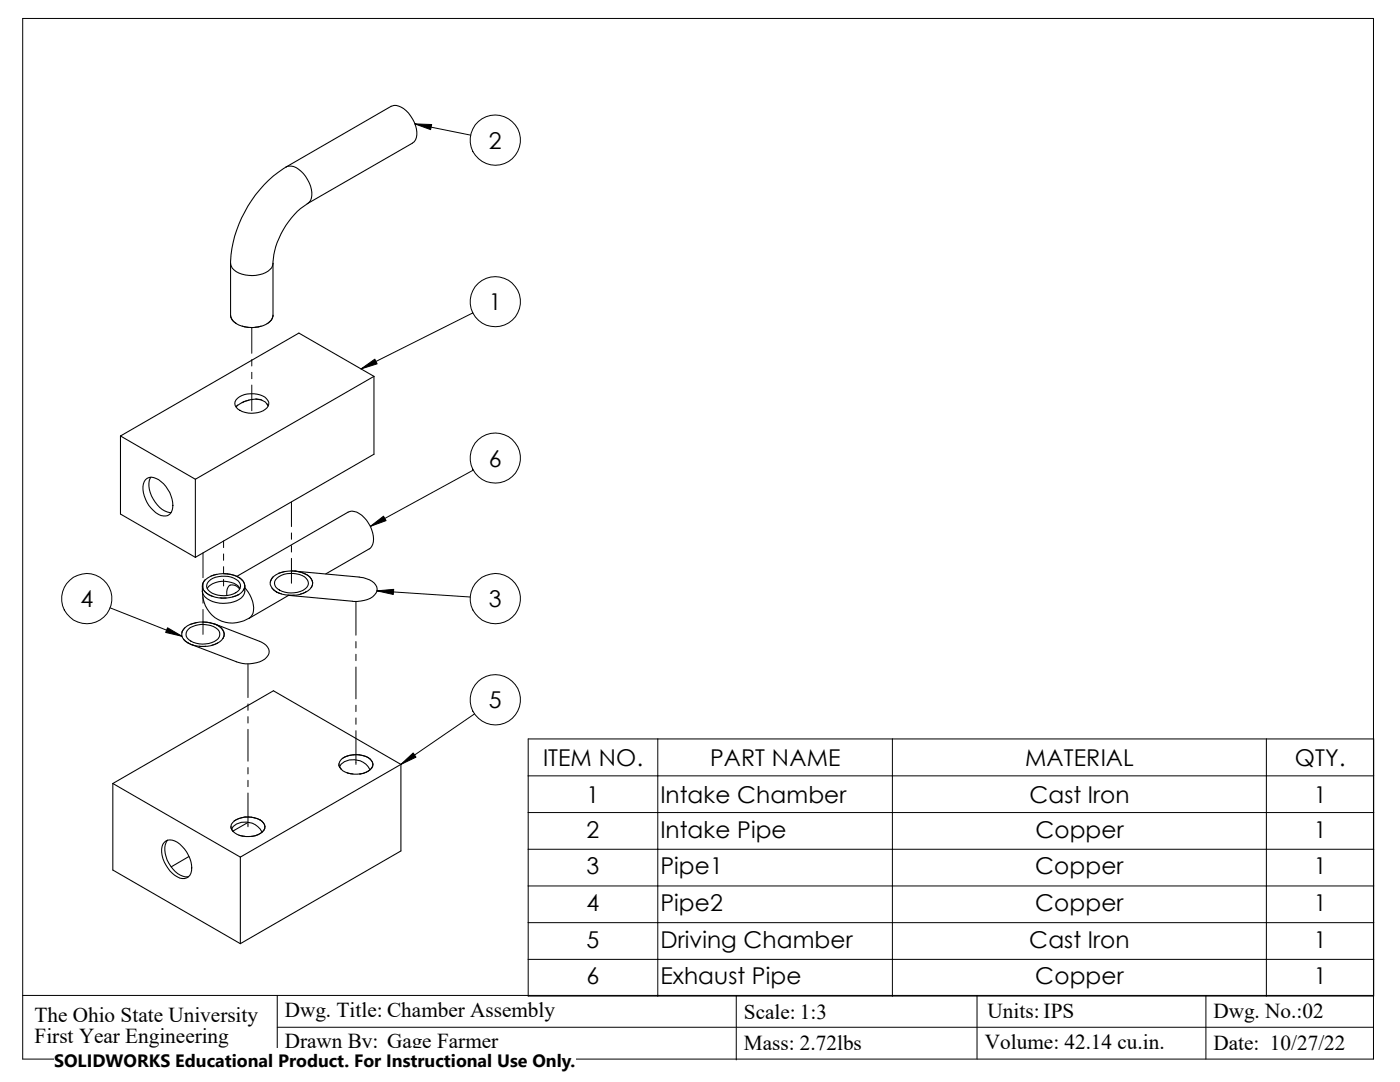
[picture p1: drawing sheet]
<svg xmlns="http://www.w3.org/2000/svg" width="279mm" height="216mm" viewBox="0 0 279 216" stroke-linecap="round" stroke-linejoin="round" font-family="sans-serif">
<g fill="none" stroke="#000" stroke-width=".2">
<path d="M4.5 3.7h269.6v207.6h-269.6zM82.8 24.7l11.1 2.3M46 62.9a2.15 2.15 0 0 0 1.2 1.7M48.3 65.1l1.3 .2M49.7 79.8l-1.4 .5M50.2 65.4v5.1M50.2 71.8v1.2M50.2 74.3v1.3M50.2 76.8v5.2M51 79.6l1.2 .2M52.1 65.1l-1.2 .2M54.5 62.9v.2a1.99 1.99 0 0 1-1.2 1.5"/>
<path d="M94.4 62.4l-22.3 11.2M47.5 80.8l-.4 .4M53.3 80.6l.2 .4M94.4 93.8l-20.5 11.2M40.5 110.3v5M40.5 116.5v1.3M40.5 119.1v1.3M40.7 117.9l.1 .1a3.1 3.1 0 0 0 1.8 1M41 115.6l-.6 1.1M43.3 114.6l-1.2 .3M43.9 119.3h1.3M44.5 114.5a5.1 5.1 0 0 1 4.1 1.5 1.51 1.51 0 0 1 0 1.8"/>
<path d="M44.6 107.9v1.4M44.6 110.5v1.3M44.6 113.1v1.2M44.6 115.6v1.3M47.6 118.6l-1.2 .5M54.3 117.3a3.2 3.2 0 0 0 1.9 1.2M54.5 115.1l-.6 1.1M56.8 114l-1.2 .4M57.4 118.7h1.3M58.1 113.9a5.1 5.1 0 0 1 4 1.6 1.34 1.34 0 0 1 0 1.7M58.2 100.2v4.9M58.2 106.3v1.3"/>
<path d="M58.2 108.9v1.3M58.2 111.4v5M61.1 118l-1.2 .5M75.2 117.9l18.7 1.2M22 121.3l14.3 5.7M36.6 127.5l.1 .1a3.9 3.9 0 0 0 1.8 1.1M36.9 125.3l-.6 1M39.2 124.2l-1.3 .4M39.8 128.9h1.3M40.4 124.1a5.1 5.1 0 0 1 4 1.6 1.34 1.34 0 0 1 0 1.7M40.5 121.6v5M43.5 128.3l-1.2 .4"/>
<path d="M49.5 132.5v6.7M71 120v6.7M71 128v1.3M71 130.6v1.2M71 133.1v6.3M49.5 140.5v1.2M49.5 143v1.3M49.5 145.5v6.4M49.5 153.2v1.2M49.5 155.7v1.3M49.5 158.2v6.8M67.6 152.4v.4l.6 .7"/>
<path d="M68.3 151.3h.1M68.3 151.3a5.1 5.1 0 0 1 5.5 .1 1.37 1.37 0 0 1-.3 2.4l-1 .5-.8 .1M69.2 154.2l1.2 .2M71 140.7v1.3M71 143.3v1.2M71 145.8v6.7M94.7 142.5l-14.7 10M105.4 147.4h168.8v51.4h-168.8zM105.4 154.8h168.8M131.3 147.4v51.4M178.1 147.4v51.4M252.7 147.4v51.4"/>
<path d="M46.1 164.8a1.27 1.27 0 0 0 .5 1.1M46.7 163.8a5 5 0 0 1 5.6 .1 1.37 1.37 0 0 1-.3 2.4l-1 .5-.8 .1M47.7 166.6l1.2 .3M105.4 162.1h168.8M105.4 169.5h168.8M105.4 176.8h168.8M4.5 198.6h269.6M55.3 198.6v12.7M105.4 184.1h168.8M105.4 191.4h168.8M146.9 198.6v6.4M195 198.6v12.7"/>
<path d="M240.7 198.6v12.7M55.3 205h218.8M146.9 205.1v6.4"/>
<circle cx="98.8" cy="28" r="5"/>
<circle cx="98.8" cy="60.2" r="5"/>
<circle cx="98.8" cy="91.4" r="5"/>
<circle cx="17.3" cy="119.5" r="5"/>
<circle cx="98.9" cy="119.5" r="5"/>
<circle cx="98.8" cy="139.6" r="5"/>
</g>
<g fill="none" stroke="#000" stroke-width=".21">
<path d="M57.1 33.3l21-12.1a3.1 3.1 0 0 1 3.4 1.4 5.6 5.6 0 0 1 1.4 5.3l-.6 .7-21 12M57.1 33.3a24 24 0 0 0-11.1 19.2M57.1 33.3l.2-.1a2.78 2.78 0 0 1 2.8 1 5.7 5.7 0 0 1 1.9 5.8l-.7 .6M46 52.5v10.4a3 3 0 0 0 2.9 2.3 5.7 5.7 0 0 0 5.3-1.4l.3-.9v-10.4M46 52.5a3 3 0 0 0 2.9 2.4 5.8 5.8 0 0 0 5.3-1.5l.3-.9M61.3 40.6a15.8 15.8 0 0 0-6.8 11.9M47.4 79.5a4.8 4.8 0 0 1 5.8 .1 1.27 1.27 0 0 1-.2 2.1 4.8 4.8 0 0 1-5.8-.4 1.2 1.2 0 0 1 .2-1.8zM74.6 75.1l-35.6 20.5M74.6 75.1v15.5l-35.6 20.6M74.6 75.1l-15-8.6-35.6 20.5M24 87l15 8.6M24 87v15.6l15 8.6"/>
<path d="M29 95.7a1.93 1.93 0 0 1 2.7 0 6.1 6.1 0 0 1 2.6 6.2 1.68 1.68 0 0 1-2.6 .8 6.3 6.3 0 0 1-3.1-6.1zM30.1 95.2a4.5 4.5 0 0 0 .8 5 4.2 4.2 0 0 0 3.3 2.1M39 95.6v15.6M53.5 81a2.33 2.33 0 0 0-2.4-1.4 6 6 0 0 0-4 1.6M40.4 117.9a6 6 0 0 0 3 5.6 6 6 0 0 0 6.3-.1M40.4 116.9v1M41 115.7a5.9 5.9 0 0 1 7.5 .3 1.99 1.99 0 0 1-1.4 2.9 6.2 6.2 0 0 1-6.2-.8 1.55 1.55 0 0 1 .1-2.4zM41.4 117.4a4.5 4.5 0 0 1 6.4-.1l.1 .1M41.7 116a4.7 4.7 0 0 1 6.1 .2 1.41 1.41 0 0 1-.8 2.1 5 5 0 0 1-5.4-.5 1.22 1.22 0 0 1 .1-1.8zM47.8 117.5a1.32 1.32 0 0 0-1.5-.8 1.32 1.32 0 0 0-1 1.3v.8M48.9 116.9a2.6 2.6 0 0 1-2.3 3.2 5.8 5.8 0 0 1-5.9-1.3l-.3-.9M48.9 117.3a5.3 5.3 0 0 1 1.4 5.5l-.6 .6"/>
<path d="M54.6 115a6.2 6.2 0 0 1 7.2 .1 1.78 1.78 0 0 1-.8 3.1 6.4 6.4 0 0 1-6.3-.4 1.65 1.65 0 0 1-.1-2.8zM55.3 115.4a4.8 4.8 0 0 1 5.8 0 1.27 1.27 0 0 1-.2 2.1 4.8 4.8 0 0 1-5.9-.4 1.27 1.27 0 0 1 .3-1.7zM57.6 118.8l-7.9 4.6M58.8 114l12.9 1.1a4.1 4.1 0 0 1 3.5 2 2.15 2.15 0 0 1-1.9 2.5l-1.3 .3-1.4 .1-13.1-1.2M65 114.5l8.7-5a2.68 2.68 0 0 0 .7-3.2 5.8 5.8 0 0 0-3.7-4.2l-.5-.1-.7 .2-22.3 12.8M37 125.2a6.2 6.2 0 0 1 7.2 .1 1.78 1.78 0 0 1-.9 3.1 6.1 6.1 0 0 1-6.6-.8 1.62 1.62 0 0 1 .3-2.4zM37.6 125.6a4.8 4.8 0 0 1 5.9 0 1.47 1.47 0 0 1-.7 2.4 4.8 4.8 0 0 1-5.4-.7 1.31 1.31 0 0 1 .2-1.7zM38.2 128.6l9 3.4M42.8 124.5l9 3.5a2.11 2.11 0 0 1 1.7 2.8 4.9 4.9 0 0 1-4.5 1.7l-1.9-.5M22.5 156.3l25.5 14.7M22.5 156.3v17.3l25.5 14.7M67.8 153a2.78 2.78 0 0 1 3-1.4 3.4 3.4 0 0 1 3 2"/>
<path d="M68.3 151.3a5.1 5.1 0 0 1 5.5 .1 1.37 1.37 0 0 1-.3 2.4 4.9 4.9 0 0 1-5.4-.3 1.31 1.31 0 0 1 .2-2.2zM80 152.5l-25.4-14.7-32.1 18.5M80 152.5l-32 18.5M80 152.5v17.3l-32 18.5M32.8 168.1a1.98 1.98 0 0 1 2.6 0 6.3 6.3 0 0 1 2.7 6.1 1.73 1.73 0 0 1-2.7 .8 6.3 6.3 0 0 1-3.1-6.1zM33.4 167.6a3.8 3.8 0 0 0 0 4 5 5 0 0 0 4 3.4l.2-.1M37.7 170.9l-3.5 2.1M46.2 165.5a2.78 2.78 0 0 1 3-1.5 3.6 3.6 0 0 1 3.1 2M46.8 163.8a5.1 5.1 0 0 1 5.5 .1 1.37 1.37 0 0 1-.3 2.4 4.9 4.9 0 0 1-5.5-.4 1.31 1.31 0 0 1 .3-2.1zM48 171v17.3M49.5 164.1l-3.1 1.8"/>
</g>
<path d="M82.8 24.7l3.3 .1-.2 1.1zM72.1 73.6l2.7-1.9 .5 .9zM73.9 105l2.6-2 .5 .9zM75.2 117.9l3.4-.3-.1 1zM33.4 125.3l2.9 1.7-3.2-.8zM80 152.5l2.5-2.3 .5 .9z" fill="#000" stroke="#000" stroke-width=".2"/>
<path d="M10.8 209.2h104.1v6.7h-104.1z" fill="#fff"/>
<g font-size="4.6">
<text x="97.6" y="29.7">2</text>
<text x="97.6" y="61.9">1</text>
<text x="97.6" y="93.1">6</text>
<text x="16" y="121.2">4</text>
<text x="97.6" y="121.2">3</text>
<text x="97.6" y="141.4">5</text>
<text x="108.4" y="152.9">ITEM NO.</text>
<text x="141.7" y="152.9">PART NAME</text>
<text x="204.6" y="152.9">MATERIAL</text>
<text x="258.4" y="152.9">QTY.</text>
<text x="117.1" y="160.2">1</text>
<text x="131.8" y="160.2">Intake Chamber</text>
<text x="205.4" y="160.2">Cast Iron</text>
<text x="262.2" y="160.2">1</text>
<text x="117.1" y="167.1">2</text>
<text x="131.8" y="167.1">Intake Pipe</text>
<text x="206.6" y="167.1">Copper</text>
<text x="262.2" y="167.1">1</text>
<text x="117.1" y="174.5">3</text>
<text x="131.8" y="174.5">Pipe1</text>
<text x="206.6" y="174.5">Copper</text>
<text x="262.2" y="174.5">1</text>
<text x="117.1" y="181.8">4</text>
<text x="131.8" y="181.8">Pipe2</text>
<text x="206.6" y="181.8">Copper</text>
<text x="262.2" y="181.8">1</text>
<text x="117.1" y="189.1">5</text>
<text x="131.8" y="189.1">Driving Chamber</text>
<text x="205.4" y="189.1">Cast Iron</text>
<text x="262.2" y="189.1">1</text>
<text x="117.1" y="196.4">6</text>
<text x="131.8" y="196.4">Exhaust Pipe</text>
<text x="206.6" y="196.4">Copper</text>
<text x="262.2" y="196.4">1</text>
</g>
<g font-size="4.2">
<text x="6.9" y="203.9">The Ohio State University</text>
<text x="56.9" y="202.9">Dwg. Title: Chamber Assembly</text>
<text x="148.5" y="203.4">Scale: 1:3</text>
<text x="197.1" y="203">Units: IPS</text>
<text x="242.2" y="203">Dwg. No.:02</text>
<text x="6.9" y="208.1">First Year Engineering</text>
<text x="56.9" y="209.2">Drawn By: Gage Farmer</text>
<text x="148.5" y="209.6">Mass: 2.72lbs</text>
<text x="196.6" y="209.3">Volume: 42.14 cu.in.</text>
<text x="242.2" y="209.5">Date: 10/27/22</text>
</g>
<text font-size="3.6" x="10.8" y="213">SOLIDWORKS Educational Product. For Instructional Use Only.</text>
</svg>
